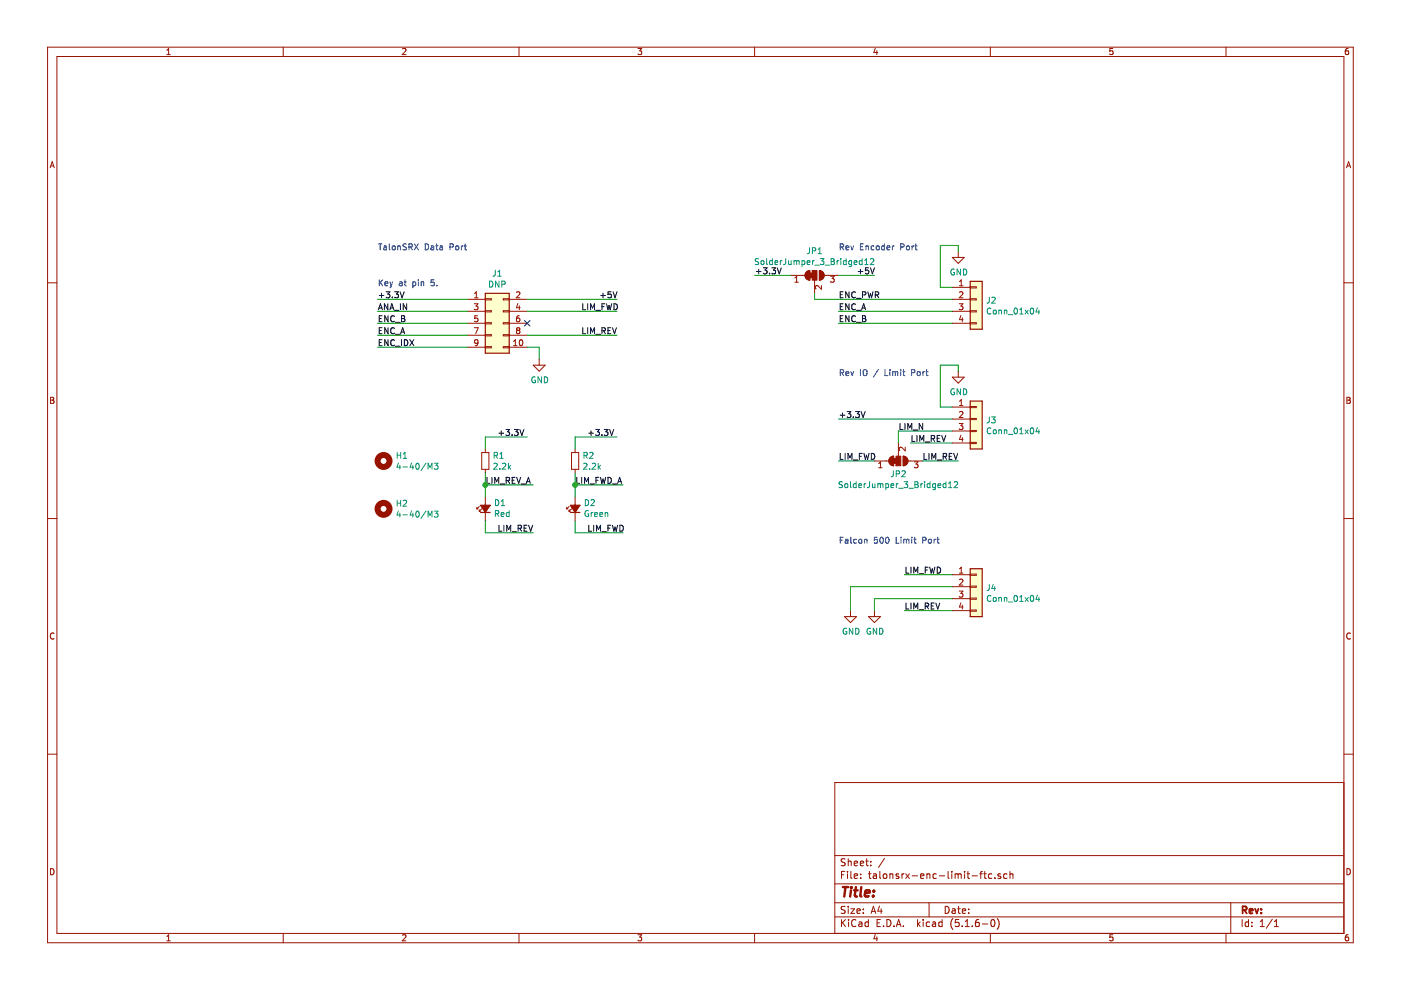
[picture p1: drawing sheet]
EESchema Schematic File Version 4
EELAYER 30 0
EELAYER END
$Descr A4 11693 8268
encoding utf-8
Sheet 1 1
Title ""
Date ""
Rev ""
Comp ""
Comment1 ""
Comment2 ""
Comment3 ""
Comment4 ""
$EndDescr
$Comp
L Connector_Generic:Conn_02x05_Odd_Even J1
U 1 1
P 4100 2700
F 0 "J1" H 4150 3117 50  0000 C CNN
F 1 "DNP" H 4150 3026 50  0000 C CNN
F 2 "Connector_PinHeader_1.27mm:PinHeader_2x05_P1.27mm_Vertical" H 4100 2700 50  0001 C CNN
F 3 "~" H 4100 2700 50  0001 C CNN
F 4 "Amphenol CS" H 4100 2700 50  0001 C CNN "Mfg"
F 5 "20021311-00010T4LF" H 4100 2700 50  0001 C CNN "Mfg PN"
	1    4100 2700
	1    0    0    -1  
$EndComp
$Comp
L Connector_Generic:Conn_01x04 J2
U 1 1
P 8150 2600
F 0 "J2" H 8230 2592 50  0000 L CNN
F 1 "Conn_01x04" H 8230 2501 50  0000 L CNN
F 2 "Connector_JST:JST_PH_S4B-PH-SM4-TB_1x04-1MP_P2.00mm_Horizontal" H 8150 2600 50  0001 C CNN
F 3 "~" H 8150 2600 50  0001 C CNN
F 4 "JST Sales America" H 8150 2600 50  0001 C CNN "Mfg"
F 5 "S4B-PH-SM4-K-TB(LF)(SN)" H 8150 2600 50  0001 C CNN "Mfg PN"
F 6 "C265332" H 8150 2600 50  0001 C CNN "JLCPCB PN"
	1    8150 2600
	1    0    0    1   
$EndComp
$Comp
L Connector_Generic:Conn_01x04 J3
U 1 1
P 8150 3600
F 0 "J3" H 8230 3592 50  0000 L CNN
F 1 "Conn_01x04" H 8230 3501 50  0000 L CNN
F 2 "Connector_JST:JST_PH_S4B-PH-SM4-TB_1x04-1MP_P2.00mm_Horizontal" H 8150 3600 50  0001 C CNN
F 3 "~" H 8150 3600 50  0001 C CNN
F 4 "JST Sales America" H 8150 3600 50  0001 C CNN "Mfg"
F 5 "S4B-PH-SM4-K-TB(LF)(SN)" H 8150 3600 50  0001 C CNN "Mfg PN"
F 6 "C265332" H 8150 3600 50  0001 C CNN "JLCPCB PN"
	1    8150 3600
	1    0    0    1   
$EndComp
Wire Wire Line
	3900 2500 3150 2500
Wire Wire Line
	3150 2600 3900 2600
Wire Wire Line
	3900 2700 3150 2700
Wire Wire Line
	3150 2800 3900 2800
Wire Wire Line
	5150 2500 4400 2500
Wire Wire Line
	4400 2600 5150 2600
Wire Wire Line
	4400 2800 5150 2800
NoConn ~ 4400 2700
Text Notes 3150 2400 0    50   ~ 0
Key at pin 5.
Wire Wire Line
	3900 2900 3150 2900
Text Label 3150 2500 0    50   ~ 0
+3.3V
Text Label 5000 2500 0    50   ~ 0
+5V
Text Label 4850 2600 0    50   ~ 0
LIM_FWD
Text Label 4850 2800 0    50   ~ 0
LIM_REV
$Comp
L power:GND #PWR0101
U 1 1
P 4500 3000
F 0 "#PWR0101" H 4500 2750 50  0001 C CNN
F 1 "GND" H 4505 2827 50  0000 C CNN
F 2 "" H 4500 3000 50  0001 C CNN
F 3 "" H 4500 3000 50  0001 C CNN
	1    4500 3000
	1    0    0    -1  
$EndComp
Wire Wire Line
	4500 3000 4500 2900
Wire Wire Line
	4400 2900 4500 2900
Text Label 3150 2900 0    50   ~ 0
ENC_IDX
Text Label 3150 2800 0    50   ~ 0
ENC_A
Text Label 3150 2700 0    50   ~ 0
ENC_B
Text Label 3150 2600 0    50   ~ 0
ANA_IN
Text Notes 3150 2100 0    50   ~ 0
TalonSRX Data Port
Text Notes 7000 2100 0    50   ~ 0
Rev Encoder Port
Text Notes 7000 3150 0    50   ~ 0
Rev IO / Limit Port
Wire Wire Line
	7000 3500 7950 3500
$Comp
L power:GND #PWR0102
U 1 1
P 8000 3100
F 0 "#PWR0102" H 8000 2850 50  0001 C CNN
F 1 "GND" H 8005 2927 50  0000 C CNN
F 2 "" H 8000 3100 50  0001 C CNN
F 3 "" H 8000 3100 50  0001 C CNN
	1    8000 3100
	1    0    0    -1  
$EndComp
Wire Wire Line
	7950 3400 7850 3400
Wire Wire Line
	7850 3400 7850 3050
Wire Wire Line
	7850 3050 8000 3050
Wire Wire Line
	8000 3050 8000 3100
Text Label 7000 3500 0    50   ~ 0
+3.3V
$Comp
L Jumper:SolderJumper_3_Bridged12 JP2
U 1 1
P 7500 3850
F 0 "JP2" H 7500 3963 50  0000 C CNN
F 1 "SolderJumper_3_Bridged12" H 7500 4054 50  0000 C CNN
F 2 "Jumper:SolderJumper-3_P1.3mm_Bridged12_Pad1.0x1.5mm" H 7500 3850 50  0001 C CNN
F 3 "~" H 7500 3850 50  0001 C CNN
	1    7500 3850
	1    0    0    1   
$EndComp
$Comp
L Jumper:SolderJumper_3_Bridged12 JP1
U 1 1
P 6800 2300
F 0 "JP1" H 6800 2505 50  0000 C CNN
F 1 "SolderJumper_3_Bridged12" H 6800 2414 50  0000 C CNN
F 2 "Jumper:SolderJumper-3_P1.3mm_Bridged12_Pad1.0x1.5mm" H 6800 2300 50  0001 C CNN
F 3 "~" H 6800 2300 50  0001 C CNN
	1    6800 2300
	1    0    0    -1  
$EndComp
Wire Wire Line
	7500 3600 7500 3700
Wire Wire Line
	7500 3600 7950 3600
Wire Wire Line
	7700 3850 8000 3850
Wire Wire Line
	7300 3850 7000 3850
Text Label 7000 3850 0    50   ~ 0
LIM_FWD
Text Label 7700 3850 0    50   ~ 0
LIM_REV
$Comp
L Connector_Generic:Conn_01x04 J4
U 1 1
P 8150 5000
F 0 "J4" H 8230 4992 50  0000 L CNN
F 1 "Conn_01x04" H 8230 4901 50  0000 L CNN
F 2 "Connector_JST:JST_PH_S4B-PH-SM4-TB_1x04-1MP_P2.00mm_Horizontal" H 8150 5000 50  0001 C CNN
F 3 "~" H 8150 5000 50  0001 C CNN
F 4 "JST Sales America" H 8150 5000 50  0001 C CNN "Mfg"
F 5 "S4B-PH-SM4-K-TB(LF)(SN)" H 8150 5000 50  0001 C CNN "Mfg PN"
F 6 "C265332" H 8150 5000 50  0001 C CNN "JLCPCB PN"
	1    8150 5000
	1    0    0    1   
$EndComp
Text Notes 7000 4550 0    50   ~ 0
Falcon 500 Limit Port
$Comp
L power:GND #PWR0103
U 1 1
P 7100 5100
F 0 "#PWR0103" H 7100 4850 50  0001 C CNN
F 1 "GND" H 7105 4927 50  0000 C CNN
F 2 "" H 7100 5100 50  0001 C CNN
F 3 "" H 7100 5100 50  0001 C CNN
	1    7100 5100
	1    0    0    -1  
$EndComp
Wire Wire Line
	7950 4800 7550 4800
Wire Wire Line
	7300 5000 7300 5100
Wire Wire Line
	7300 5000 7950 5000
Text Label 7550 4800 0    50   ~ 0
LIM_FWD
Text Label 7550 5100 0    50   ~ 0
LIM_REV
$Comp
L power:GND #PWR0104
U 1 1
P 7300 5100
F 0 "#PWR0104" H 7300 4850 50  0001 C CNN
F 1 "GND" H 7305 4927 50  0000 C CNN
F 2 "" H 7300 5100 50  0001 C CNN
F 3 "" H 7300 5100 50  0001 C CNN
	1    7300 5100
	1    0    0    -1  
$EndComp
Wire Wire Line
	7100 5100 7100 4900
Wire Wire Line
	7100 4900 7950 4900
Wire Wire Line
	7550 5100 7950 5100
$Comp
L Device:LED_Small_ALT D2
U 1 1
P 4800 4250
F 0 "D2" V 4846 4180 50  0000 R CNN
F 1 "Green" V 4755 4180 50  0000 R CNN
F 2 "LED_SMD:LED_0805_2012Metric" V 4800 4250 50  0001 C CNN
F 3 "~" V 4800 4250 50  0001 C CNN
F 4 "Hubei Kento Elec" V 4800 4250 50  0001 C CNN "Mfg"
F 5 "C2292" V 4800 4250 50  0001 C CNN "Mfg PN"
F 6 "C2292" V 4800 4250 50  0001 C CNN "JLCPCB PN"
	1    4800 4250
	0    -1   -1   0   
$EndComp
$Comp
L Device:R_Small R2
U 1 1
P 4800 3850
F 0 "R2" H 4859 3896 50  0000 L CNN
F 1 "2.2k" H 4859 3805 50  0000 L CNN
F 2 "Resistor_SMD:R_0805_2012Metric" H 4800 3850 50  0001 C CNN
F 3 "~" H 4800 3850 50  0001 C CNN
F 4 "UNI-ROYAL" H 4800 3850 50  0001 C CNN "Mfg"
F 5 "0805W8F2201T5E" H 4800 3850 50  0001 C CNN "Mfg PN"
F 6 "C17520" H 4800 3850 50  0001 C CNN "JLCPCB PN"
	1    4800 3850
	1    0    0    -1  
$EndComp
Wire Wire Line
	4800 3750 4800 3650
Wire Wire Line
	4800 3650 5150 3650
Text Label 4900 3650 0    50   ~ 0
+3.3V
Wire Wire Line
	4800 4150 4800 4050
Wire Wire Line
	4800 4350 4800 4450
Wire Wire Line
	4800 4450 5200 4450
Connection ~ 4800 4050
Wire Wire Line
	4800 4050 4800 3950
Text Label 4900 4450 0    50   ~ 0
LIM_FWD
$Comp
L Device:LED_Small_ALT D1
U 1 1
P 4050 4250
F 0 "D1" V 4096 4180 50  0000 R CNN
F 1 "Red" V 4005 4180 50  0000 R CNN
F 2 "LED_SMD:LED_0805_2012Metric" V 4050 4250 50  0001 C CNN
F 3 "~" V 4050 4250 50  0001 C CNN
F 4 "Hubei Kento Elec" V 4050 4250 50  0001 C CNN "Mfg"
F 5 "C2293" V 4050 4250 50  0001 C CNN "Mfg PN"
F 6 "C2293" V 4050 4250 50  0001 C CNN "JLCPCB PN"
	1    4050 4250
	0    -1   -1   0   
$EndComp
$Comp
L Device:R_Small R1
U 1 1
P 4050 3850
F 0 "R1" H 4109 3896 50  0000 L CNN
F 1 "2.2k" H 4109 3805 50  0000 L CNN
F 2 "Resistor_SMD:R_0805_2012Metric" H 4050 3850 50  0001 C CNN
F 3 "~" H 4050 3850 50  0001 C CNN
F 4 "UNI-ROYAL" H 4050 3850 50  0001 C CNN "Mfg"
F 5 "0805W8F2201T5E" H 4050 3850 50  0001 C CNN "Mfg PN"
F 6 "C17520" H 4050 3850 50  0001 C CNN "JLCPCB PN"
	1    4050 3850
	1    0    0    -1  
$EndComp
Wire Wire Line
	4050 3750 4050 3650
Wire Wire Line
	4050 3650 4400 3650
Text Label 4150 3650 0    50   ~ 0
+3.3V
Wire Wire Line
	4050 4150 4050 4050
Wire Wire Line
	4050 4350 4050 4450
Wire Wire Line
	4050 4450 4450 4450
Connection ~ 4050 4050
Wire Wire Line
	4050 4050 4050 3950
Text Label 4150 4450 0    50   ~ 0
LIM_REV
Wire Wire Line
	6600 2300 6300 2300
Wire Wire Line
	7000 2300 7300 2300
Text Label 7150 2300 0    50   ~ 0
+5V
Text Label 6300 2300 0    50   ~ 0
+3.3V
$Comp
L Mechanical:MountingHole H1
U 1 1
P 3200 3850
F 0 "H1" H 3300 3896 50  0000 L CNN
F 1 "4-40/M3" H 3300 3805 50  0000 L CNN
F 2 "talonsrx-enc-limit-ftc-special:MountingHole_3.2mm_M3_Clearance" H 3200 3850 50  0001 C CNN
F 3 "~" H 3200 3850 50  0001 C CNN
	1    3200 3850
	1    0    0    -1  
$EndComp
$Comp
L Mechanical:MountingHole H2
U 1 1
P 3200 4250
F 0 "H2" H 3300 4296 50  0000 L CNN
F 1 "4-40/M3" H 3300 4205 50  0000 L CNN
F 2 "talonsrx-enc-limit-ftc-special:MountingHole_3.2mm_M3_Clearance" H 3200 4250 50  0001 C CNN
F 3 "~" H 3200 4250 50  0001 C CNN
	1    3200 4250
	1    0    0    -1  
$EndComp
$Comp
L power:GND #PWR0105
U 1 1
P 8000 2100
F 0 "#PWR0105" H 8000 1850 50  0001 C CNN
F 1 "GND" H 8005 1927 50  0000 C CNN
F 2 "" H 8000 2100 50  0001 C CNN
F 3 "" H 8000 2100 50  0001 C CNN
	1    8000 2100
	1    0    0    -1  
$EndComp
Wire Wire Line
	8000 2100 8000 2050
Wire Wire Line
	8000 2050 7850 2050
Wire Wire Line
	7850 2050 7850 2400
Wire Wire Line
	7850 2400 7950 2400
Wire Wire Line
	7950 2600 7000 2600
Wire Wire Line
	7000 2700 7950 2700
Text Label 7000 2600 0    50   ~ 0
ENC_A
Text Label 7000 2700 0    50   ~ 0
ENC_B
Wire Wire Line
	6800 2500 6800 2450
Wire Wire Line
	6800 2500 7950 2500
Text Label 7000 2500 0    50   ~ 0
ENC_PWR
Text Label 7500 3600 0    50   ~ 0
LIM_N
Text Label 4050 4050 0    50   ~ 0
LIM_REV_A
Wire Wire Line
	4050 4050 4450 4050
Wire Wire Line
	4800 4050 5200 4050
Text Label 4800 4050 0    50   ~ 0
LIM_FWD_A
Wire Wire Line
	7600 3700 7950 3700
Text Label 7600 3700 0    50   ~ 0
LIM_REV
$EndSCHEMATC
